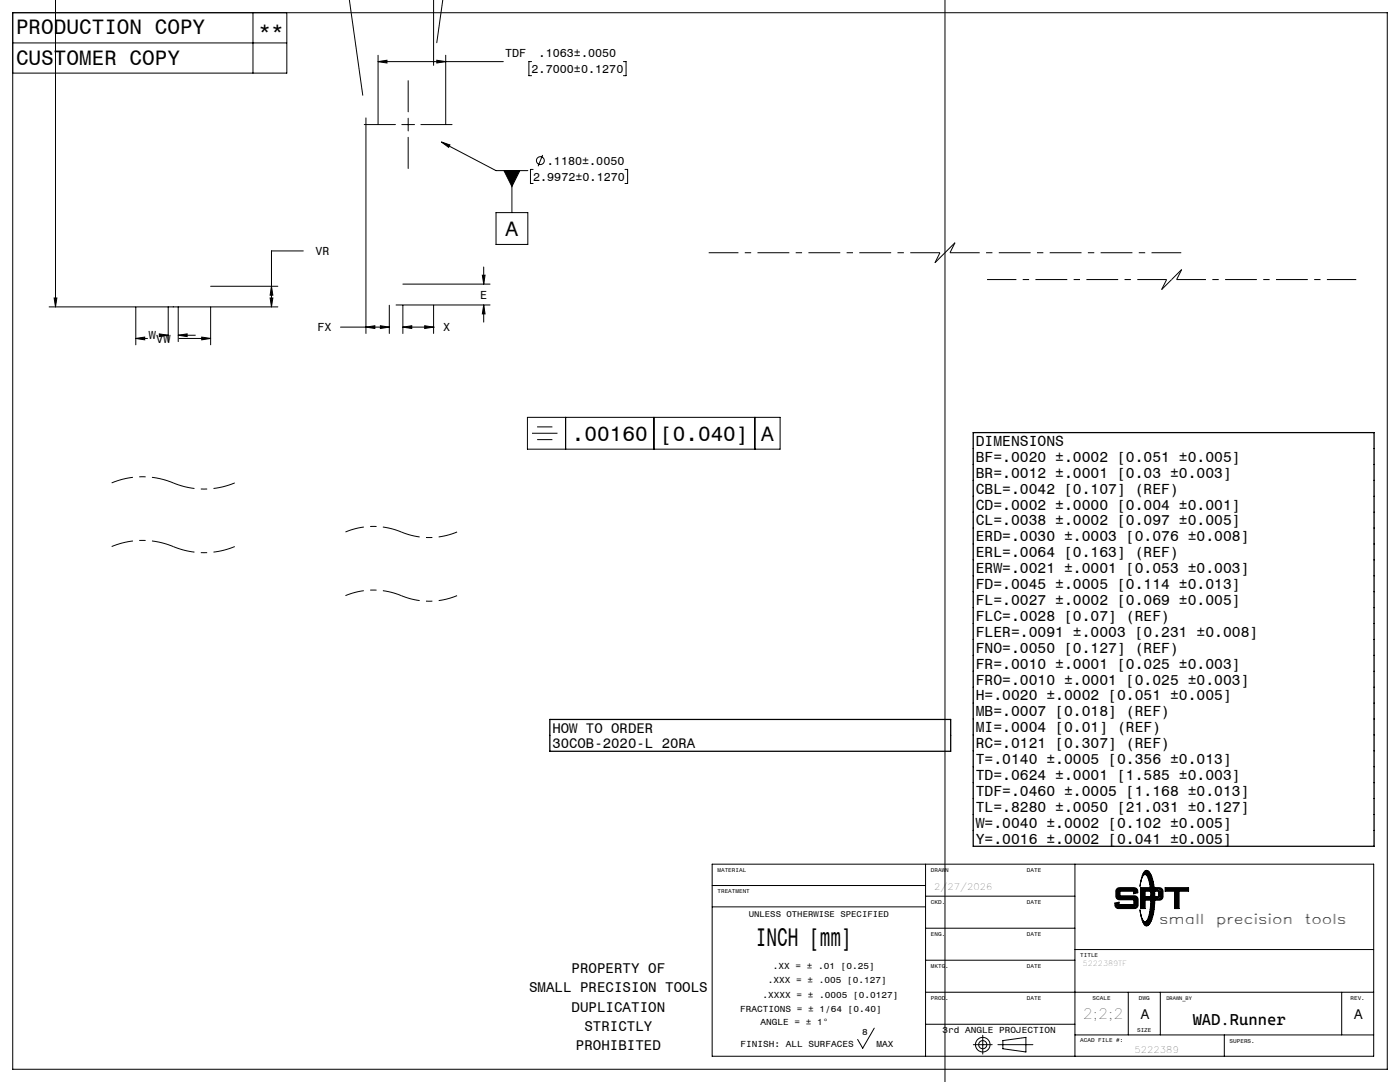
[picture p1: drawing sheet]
<svg xmlns="http://www.w3.org/2000/svg" width="279mm" height="216mm" viewBox="0 0 279 216" stroke-linecap="round" stroke-linejoin="round" font-family="sans-serif">
<g fill="none" stroke="#000" stroke-width=".2">
<path d="M11.1 0v61.2M69.7 -.1l2.7 19.1M86.5 -.1v13.1M88.4 -.1l-1.2 8.6M188.6 0v215.9M2.5 8.6h54.7M2.5 2.5h274.4v210.9h-274.4zM50.5 2.5v12.1M57.2 2.5v12.1h-54.7M75.5 12.3l1.7-.3v.6zM75.5 12.3h25M75.5 11v13.9"/>
<path d="M81.5 16.1v6.2M87.2 12l1.8 .3-1.8 .3zM89 11v13.9M106.1 12.3h-.5v2.8h.5M124.4 12.3h.5v2.8h-.5M72.7 24.9h6.2M73 23.5v43M80.2 24.9h2.5M81.5 23.6v2.5M81.5 27.4v6.2M84 24.9h6.2M88.1 28.3l10.9 5.7h6.3"/>
<path d="M88.1 28.3l1.7 .6-.3 .5zM100.6 34h3.2l-1.6 3.2zM102.2 34v8.4M106.4 33.8h-.5v2.8h.5M108.3 30.9l-.9 2.3M124.7 33.8h.6v2.8h-.6M10.8 59.5h.5l-.2 1.7zM42 57.1h13.5M53.9 59.5h.6l-.3 1.7zM54.2 57.1l.3 1.8h-.6zM60.5 50.1h-6.3v11.1M80.4 56.7h17.4"/>
<path d="M96.3 54.9h.5l-.3 1.8zM96.5 53.3v3.4M99 42.4h6.3v6.4h-6.3zM9.8 61.2h45.7M27.1 61.3v7.5M27.1 67.5h2.3M27.1 67.5l1.8-.2v.5zM31.8 66.6l1.8 .3-1.8 .3zM32.9 66.9h.7M33.6 61.2v7M35.6 61.2v7M35.6 66.9h3.4"/>
<path d="M35.6 66.9l1.7-.3v.6zM35.8 67.5h6.2M40.3 67.3l1.7 .2-1.7 .3zM42 61.3v7.5M68 65.3h9.7M73 65.3l1.8-.3v.5zM75.9 65l1.8 .3-1.8 .2zM77.7 60.9v5.6M79 60.9h18.8M80.4 65.3l1.8-.3v.5zM80.4 65.3h6.3M80.4 60.9v5.6"/>
<path d="M84.8 65l1.7 .3-1.7 .2zM86.5 60.9v5.6M96.5 60.9v3.4M96.5 60.9l.3 1.7h-.5zM105.3 83.3h50.4v6.3h-50.4zM106.2 86.5h5.1M107.2 85.2h3M107.2 87.7h3M112.9 83.3v6.3M130.5 83.3v6.3M150.6 83.3v6.3M142.1 172.4h132.1v38.4h-132.1z"/>
<path d="M142.1 176.7h42.6M184.7 172.4v38.4M184.7 178.8h29.8M214.5 172.4v38.4M223 177.4l.4-.1h3.1a.63 .63 0 0 1 .4 .7l-.5 .2v-.5h-3v1.2h3l.4 .1 .2 .4v1.3l-.2 .3-.3 .1h-3.5a.66 .66 0 0 1-.4-.8l.6-.1v.4h3.2v-1.2h-3l-.4-.1-.2-.4v-1.1zM223.1 177.6l.3-.2 3.2 .1 .2 .4-.3 .1v-.5h-3.3v1.5l3.4 .1 .2 .4-.1 1.4-.3 .1-3.5-.1-.1-.5h.3v.4h3.5v-1.5l-3.4-.1-.2-.4zM223.1 177.8v1.1M223.4 179.1h3M226.6 177.7l.1 .2M226.7 179.4v1.3M227.6 177.1h1.9v.7h-1v1.1h1.1v.7h-1.1v1.7h-.9zM227.8 177.3h1.5l.1 .4h-1v1.4h1v.4h-1v1.6h-.6z"/>
<path d="M227.9 177.4h1.3v.1h-.9v1.7h1v.1h-1v1.7h-.4zM228.1 177.5v3.4M228.4 173.8a.69 .69 0 0 1 1.1 .5 13.7 13.7 0 0 1 0 9.9 .73 .73 0 0 1-.7 .6 .73 .73 0 0 1-.7-.7l-.6-2.5a3 3 0 0 0 1 2.3h.1a4.8 4.8 0 0 0 1-3.5l.1-.6a9 9 0 0 0-1-5.2l-.2-.1a3 3 0 0 0-1 2.4l.5-2.2zM228.5 174a.6 .6 0 0 1 .7-.1 .6 .6 0 0 1 .3 .5 13.7 13.7 0 0 1-.1 9.7l-.3 .4a.47 .47 0 0 1-.5 .1 .47 .47 0 0 1-.3-.4l-.1-.2a.67 .67 0 0 0 1-.6 13.7 13.7 0 0 0-.2-8.7 .53 .53 0 0 0-.8-.3zM228.6 174.1a1.91 1.91 0 0 1 1.1 1.8 14.1 14.1 0 0 1-.5 8l-.6 .4M228.8 174l-.3 .2a1.65 1.65 0 0 1 1.1 1.6 13.5 13.5 0 0 1-.5 8.1l-.6 .3 .3 .3M228.8 174l.4 .2a12.9 12.9 0 0 1 0 10l-.4 .3M228.8 174h.1M230.4 177.1h1a.72 .72 0 0 1 .7 .7v1.1a.72 .72 0 0 1-.7 .7h-.8v-.7l.5-.1 .1-.7-.2-.2-.5-.1zM230.6 177.3h.9l.4 .3 .1 1.4-.3 .4-1 .1v-.4l.4-.1 .2-.2v-.7l-.1-.4h-.6zM230.8 177.4h.7l.3 .3v1.3l-.3 .3h-.6v-.1l.5-.3 .1-.8-.2-.4-.5-.2zM231.4 177.6l.3 .2v1.2l-.3 .2"/>
<path d="M232.5 177.1h4.7v.7h-1.9v3.5h-.9v-3.5h-1.9zM232.7 177.3h4.4v.4h-1.9v3.4h-.6v-3.4h-1.9zM232.8 177.4h4.1v.1h-1.9v3.5h-.3v-3.5h-1.9zM234.9 177.6v3.3M142.1 181h42.6M184.7 191.6h29.8M184.7 198h89.5M184.7 185.2h29.8M214.5 189.5h59.7M222.5 180.6a.72 .72 0 0 0 .7 .7h3.2a.72 .72 0 0 0 .7-.7v-1.1a.72 .72 0 0 0-.7-.8h-2.9v-.9h2.7v.5l.9-.2a.79 .79 0 0 0-.8-1h-2.9a.72 .72 0 0 0-.7 .7v1a.72 .72 0 0 0 .7 .7h2.9v1h-3v-.5l-.8 .2v.4M222.9 180.5v.2M223.2 180.9h3.2"/>
<path d="M225.2 198v8.5M228.8 184.5h.1M231.6 198v8.5M267.8 198v8.5M174.5 205.2l-2.3 4-1-1.8M184.7 204.4h29.8M194.2 208.5h3.8M196.1 206.6v3.7M199.2 208.5h6.9M200.1 207.6l4.6-.6v2.9l-4.6-.6zM214.5 206.5h59.7M244.3 206.5v4.3"/>
<circle cx="107.8" cy="32.1" r=".79"/>
<circle cx="196.1" cy="208.5" r=".81"/>
<circle cx="196.1" cy="208.5" r="1.45"/>
</g>
<path d="M80.1 118.9a14.5 14.5 0 0 0-11.2 0M80.1 106.2a14.5 14.5 0 0 0-11.2 0M91.2 118.9a14.5 14.5 0 0 1-11.1 0M91.2 106.2a14.5 14.5 0 0 1-11.1 0" fill="none" stroke="#000" stroke-width=".2" stroke-dasharray="6.3 1.3 1.3 1.3" stroke-dashoffset="2.5" stroke-linecap="butt"/>
<path d="M34.6 96.4a16 16 0 0 0-12.3 0M46.9 96.4a16 16 0 0 1-12.3 0M34.6 109.1a16 16 0 0 0-12.3 0M46.9 109.1a16 16 0 0 1-12.3 0" fill="none" stroke="#000" stroke-width=".2" stroke-dasharray="6.3 1.3 1.3 1.3" stroke-dashoffset="2" stroke-linecap="butt"/>
<path d="M187.6 50.4h-46.2M235.7 50.4h-46.1" fill="none" stroke="#000" stroke-width=".2" stroke-dasharray="6.3 1.3 1.3 1.3" stroke-dashoffset=".4" stroke-linecap="butt"/>
<path d="M186.6 52.4l1-2M188.6 50.4l-2 2M189.6 50.4l1-2M190.6 48.4l-2 2M231.8 57.8l1-2M233.8 55.8l-2 2M234.8 55.8l1-2M235.8 53.8l-2 2" fill="none" stroke="#000" stroke-width=".2" stroke-dasharray="6.3 1.3 1.3 1.3" stroke-linecap="butt"/>
<path d="M232.8 55.8h-35.8M270.7 55.8h-35.9" fill="none" stroke="#000" stroke-width=".2" stroke-dasharray="6.3 1.3 1.3 1.3" stroke-dashoffset=".5" stroke-linecap="butt"/>
<path d="M194.2 86.3h80v82.6h-80zM109.7 143.6h80v6.3h-80z" fill="none" stroke="#000" stroke-width=".25"/>
<g fill="#000">
<path d="M100.6 34h3.2l-1.6 3.2z"/>
<path d="M175.9 -.1h6.3zM175.9 215.9h6.3z"/>
<path d="M88.1 28.3l1.4 1.1 .3-.5zM75.5 12.3l1.7-.3v.6zM87.2 12l1.8 .3-1.8 .3zM195.8 -.1h1.8zM179.6 -.1h1.8zM191.8 -.1h1.8zM183.6 -.1h1.8zM184.9 -.1h1.7zM190.6 -.1h1.7zM189 -.1h1zM160.1 -.1h.6zM160.1 -.1h.6zM253.5 -.1h1.8zM231 -.1h1.7zM250.6 -.1h1.1zM231.4 -.1h1.3zM246.3 -.1h1.8zM233.8 -.1h1.7zM96.5 60.9l.3 1.7h-.5zM96.3 54.9h.5l-.3 1.8zM71.3 -.1h1.7zM63.2 -.1h1.8zM73 65.3l1.8-.3v.5zM75.9 65l1.8 .3-1.8 .2zM94.9 -.1h1.8zM84.8 -.1h1.7zM84.8 65l1.7 .3-1.7 .2zM80.4 65.3l1.8-.3v.5zM10.8 59.5h.5l-.2 1.7zM10.8 -.1h.5zM40.3 67.3l1.7 .2-1.7 .3zM27.1 67.5l1.8-.2v.5zM53.9 59.5h.6l-.3 1.7zM54.2 57.1l.3 1.8h-.6zM31.8 66.6l1.8 .3-1.8 .3zM35.6 66.9l1.7-.3v.6z"/>
</g>
<text font-size="5.1" x="150.8" y="188.8">INCH [mm]</text>
<g font-size="4.2">
<text x="3.2" y="6.8">PRODUCTION COPY</text>
<text x="51.6" y="7.7">**</text>
<text x="3.2" y="13">CUSTOMER COPY</text>
<text x="100.9" y="47.1">A</text>
<text x="114.1" y="88">.00160</text>
<text x="131.8" y="88">[0.040]</text>
<text x="151.9" y="88">A</text>
</g>
<text font-size="3.2" x="238" y="204.5">WAD.Runner</text>
<g font-size="2.9">
<text x="194.7" y="89">DIMENSIONS</text>
<text x="194.7" y="92.2">BF=.0020 ±.0002 [0.051 ±0.005]</text>
<text x="194.7" y="95.3">BR=.0012 ±.0001 [0.03 ±0.003]</text>
<text x="194.7" y="98.5">CBL=.0042 [0.107] (REF)</text>
<text x="194.7" y="101.7">CD=.0002 ±.0000 [0.004 ±0.001]</text>
<text x="194.7" y="104.9">CL=.0038 ±.0002 [0.097 ±0.005]</text>
<text x="194.7" y="108">ERD=.0030 ±.0003 [0.076 ±0.008]</text>
<text x="194.7" y="111.2">ERL=.0064 [0.163] (REF)</text>
<text x="194.7" y="114.4">ERW=.0021 ±.0001 [0.053 ±0.003]</text>
<text x="194.7" y="117.5">FD=.0045 ±.0005 [0.114 ±0.013]</text>
<text x="194.7" y="120.7">FL=.0027 ±.0002 [0.069 ±0.005]</text>
<text x="194.7" y="123.9">FLC=.0028 [0.07] (REF)</text>
<text x="194.7" y="127.1">FLER=.0091 ±.0003 [0.231 ±0.008]</text>
<text x="194.7" y="130.2">FNO=.0050 [0.127] (REF)</text>
<text x="194.7" y="133.4">FR=.0010 ±.0001 [0.025 ±0.003]</text>
<text x="194.7" y="136.6">FRO=.0010 ±.0001 [0.025 ±0.003]</text>
<text x="194.7" y="139.8">H=.0020 ±.0002 [0.051 ±0.005]</text>
<text x="194.7" y="142.9">MB=.0007 [0.018] (REF)</text>
<text x="194.7" y="146.1">MI=.0004 [0.01] (REF)</text>
<text x="194.7" y="149.3">RC=.0121 [0.307] (REF)</text>
<text x="194.7" y="152.5">T=.0140 ±.0005 [0.356 ±0.013]</text>
<text x="194.7" y="155.6">TD=.0624 ±.0001 [1.585 ±0.003]</text>
<text x="194.7" y="158.8">TDF=.0460 ±.0005 [1.168 ±0.013]</text>
<text x="194.7" y="162">TL=.8280 ±.0050 [21.031 ±0.127]</text>
<text x="194.7" y="165.2">W=.0040 ±.0002 [0.102 ±0.005]</text>
<text x="194.7" y="168.3">Y=.0016 ±.0002 [0.041 ±0.005]</text>
</g>
<g font-size="2.8">
<text x="110.2" y="146.2">HOW TO ORDER</text>
<text x="110.2" y="149.3">30COB-2020-L 20RA</text>
<text x="231.4" y="184.3">small</text>
<text x="242.8" y="184.3">precision</text>
<text x="260.5" y="184.3">tools</text>
<text x="114.1" y="194.2">PROPERTY OF</text>
<text x="105.6" y="198">SMALL PRECISION TOOLS</text>
<text x="114.1" y="201.8">DUPLICATION</text>
<text x="216.1" y="203.3">2;2;2</text>
<text x="227.7" y="203.3">A</text>
<text x="270.3" y="203.3">A</text>
<text x="114.9" y="209.5">PROHIBITED</text>
<text x="116.6" y="205.7">STRICTLY</text>
</g>
<g font-size="2.3">
<text x="100.8" y="11.4">TDF</text>
<text x="107.5" y="11.4">.1063±.0050</text>
<text x="106.1" y="14.5">2.7000±0.1270</text>
<text x="109.1" y="32.9">.1180±.0050</text>
<text x="106.4" y="36.1">2.9972±0.1270</text>
<text x="63" y="50.9">VR</text>
<text x="95.8" y="59.6">E</text>
<text x="29.7" y="67.7">W</text>
<text x="31.2" y="68.4">VW</text>
<text x="63.4" y="66.1">FX</text>
<text x="88.4" y="66.1">X</text>
</g>
<g font-size="1.8">
<text x="186.5" y="177.6">2/27/2026</text>
<text x="153.2" y="196.2">.XXX = ± .005 [0.127]</text>
<text x="154.2" y="193.3">.XX = ± .01 [0.25]</text>
<text x="147.7" y="201.9">FRACTIONS = ± 1/64 [0.40]</text>
<text x="152.2" y="199">.XXXX = ± .0005 [0.0127]</text>
<text x="147.8" y="208.8">FINISH: ALL SURFACES</text>
<text x="151.8" y="204.5">ANGLE = ± 1°</text>
<text x="172.1" y="206.5">8</text>
<text x="174.9" y="208.8">MAX</text>
<text x="188.1" y="206.2">3rd ANGLE PROJECTION</text>
<text x="226.4" y="210.2">5222389</text>
</g>
<text font-size="1.7" x="149.4" y="183">UNLESS OTHERWISE SPECIFIED</text>
<text font-size="1.4" x="216.1" y="192.8">5222389TF</text>
<g font-size="1.1">
<text x="143.2" y="173.9">MATERIAL</text>
<text x="185.8" y="173.9">DRAWN</text>
<text x="204.9" y="173.9">DATE</text>
<text x="143.2" y="178.2">TREATMENT</text>
<text x="185.8" y="180.3">CKD.</text>
<text x="204.9" y="180.3">DATE</text>
<text x="185.8" y="186.7">ENG.</text>
<text x="204.9" y="186.7">DATE</text>
<text x="215.6" y="191">TITLE</text>
<text x="185.8" y="193.1">MKTG.</text>
<text x="204.9" y="193.1">DATE</text>
<text x="185.8" y="199.5">PROD.</text>
<text x="204.9" y="199.5">DATE</text>
<text x="218.1" y="199.5">SCALE</text>
<text x="227.3" y="199.5">DWG</text>
<text x="232.8" y="199.5">DRAWN_BY</text>
<text x="269.5" y="199.5">REV.</text>
<text x="215.6" y="208">ACAD FILE #:</text>
<text x="226.9" y="205.9">SIZE</text>
<text x="245.4" y="208">SUPERS.</text>
</g>
</svg>
